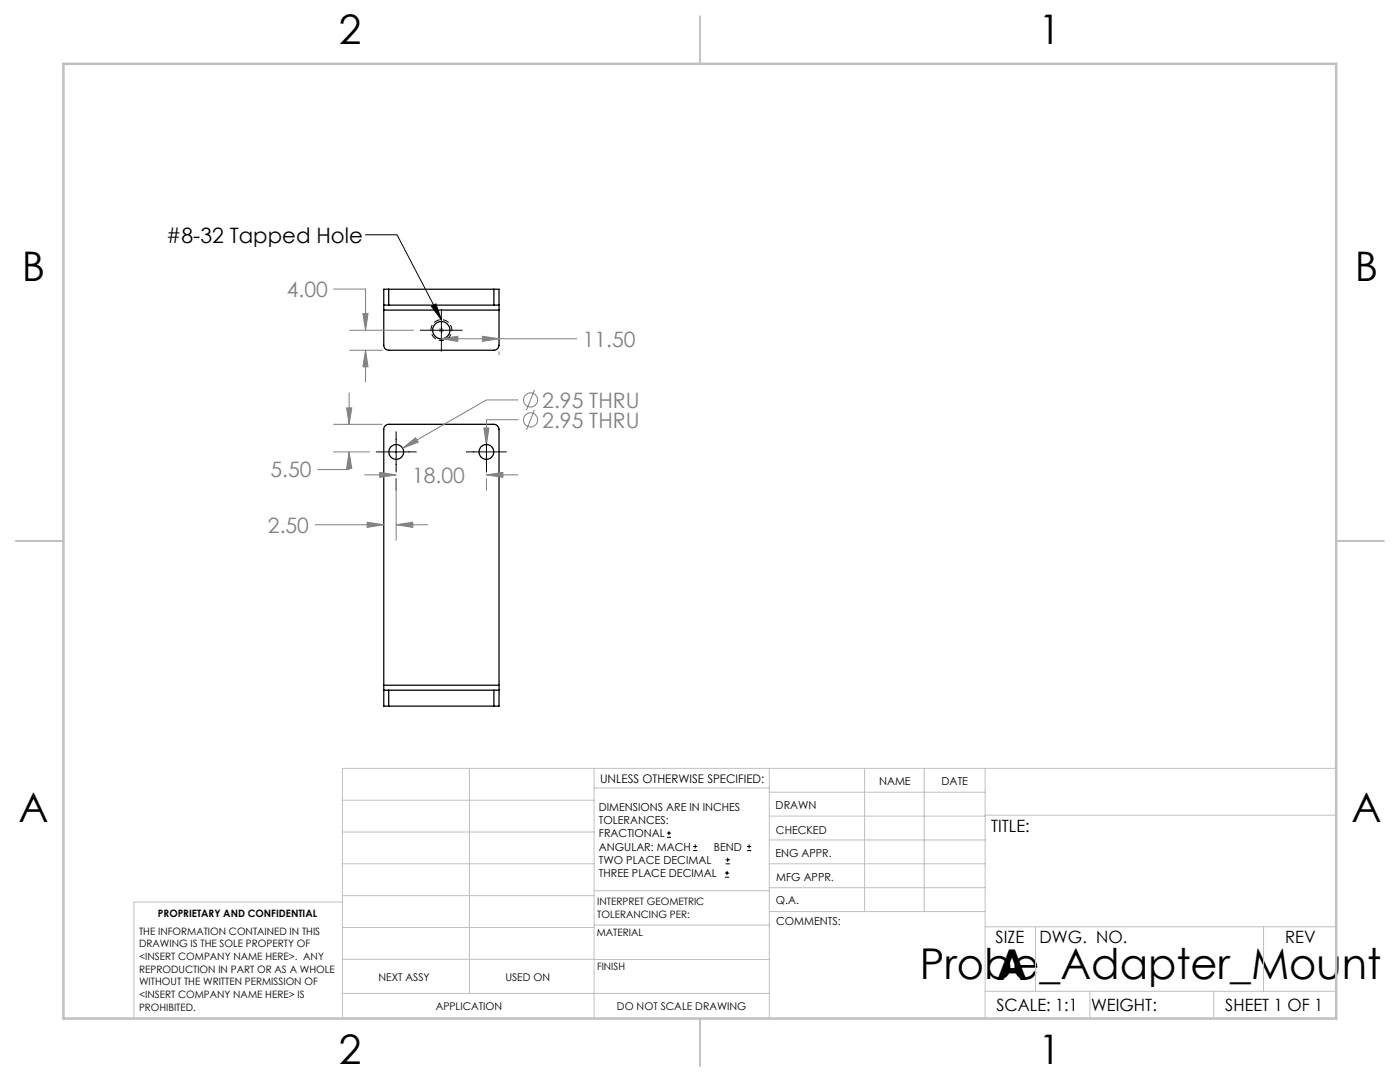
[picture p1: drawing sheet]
<svg xmlns="http://www.w3.org/2000/svg" width="279mm" height="216mm" viewBox="0 0 279 216" stroke-linecap="round" stroke-linejoin="round" font-family="sans-serif">
<g fill="none" stroke="#000" stroke-width=".25">
<path d="M77.6 57.7h-1v3.2M77.6 57.7v3.2M77.6 57.7h21M98.6 57.7h1v3.2M98.6 57.7v3.2M76.6 60.9h1M76.6 60.9v1M76.6 61.9v7a.96 .96 0 0 0 1 1h21a1.02 1.02 0 0 0 1-1v-7M76.6 61.9h23M77.6 60.9h21M98.6 60.9h1M99.6 60.9v1"/>
<path d="M76.6 137.7v3.2h1M76.6 137.7h1M76.6 136.7v1M76.6 136.7v-51a1.02 1.02 0 0 1 1-1h21a1.09 1.09 0 0 1 1 1v51M76.6 136.7h23M77.6 137.7v3.2M77.6 137.7h21M98.6 137.7h1M98.6 137.7v3.2M99.6 137.7v3.2h-1M99.6 136.7v1M77.6 140.9h21"/>
<circle cx="88.1" cy="65.9" r="1.73"/>
<circle cx="79.1" cy="90.2" r="1.47"/>
<circle cx="97.1" cy="90.2" r="1.47"/>
</g>
<g fill="none" stroke="#808080" stroke-width=".2">
<path d="M66.6 57.7h6.4v8.2M69.7 78.3v6.4M69.8 65.9h12.7M69.8 69.9h6.5M72.4 62.6h1l-.4 3.3zM73 69.9v6.3M73 69.9l.4 3.3h-1zM87.6 65.9h1M87.7 65.5l.7 .8M88.1 67.6h27M88.1 67.6l3.3-.5v1zM88.1 65.4v1"/>
<path d="M88.4 65.5l-.7 .8M96.3 67.1l3.3 .5-3.3 .5zM99.6 70.2v.6M103.4 79.8h-6.3l-16.7 9.6M106.7 77.8l-1.6 4M66.5 84.7h9.8M66.5 90.2h7.3M69.2 81.4h1l-.5 3.3zM69.7 90.2l.5 3.3h-1zM69.7 90.2v3.5h-6.4M72.7 94.8h6.4M75.8 94.3l3.3 .5-3.3 .4z"/>
<path d="M79.1 95.5v12.4M80.4 89.4l2.5-2.1 .6 .9zM96.6 85.4h1l-.5 3.3zM97.1 94.8l3.3-.5v.9zM97.1 95.5v2.4M97.1 94.8h6.3M103.4 83.7h-6.3v5M106.7 81.8l-1.6 4M62.8 104.7h13.8M73.3 104.2l3.3 .5-3.3 .5zM79.1 104.7l3.3-.5v1zM79.1 104.7h6.3"/>
<circle cx="105.9" cy="79.8" r="1.4"/>
<circle cx="105.9" cy="83.8" r="1.4"/>
</g>
<g fill="none" stroke="#000" stroke-width=".2">
<path d="M72.9 46.8h6.3l8.9 17M83.8 65.9h8.5M86.1 61.1l.9-.5 1.1 3.2zM88.1 61.6v8.6M75.1 90.2h8M79.1 86.1v8.1M93.1 90.2h8M97.1 86.1v8.1M133.1 167.1h.8M133.1 166.2h.8M133.5 165.8v.9M138.3 169.7h.8"/>
<path d="M138.3 168.9h.8M138.7 168.5v.8M144.7 175h.8M144.7 174.2h.8M144.8 172.4h.9M144.8 171.6h.9M145.1 173.8v.8M145.2 171.1v.9M149.1 169.7h.8M149.1 168.9h.8M149.5 168.5v.8"/>
</g>
<path d="M88.1 68a2.08 2.08 0 0 1-1.8-3.1 2.08 2.08 0 0 1 3.5-.2 2.08 2.08 0 0 1-1.5 3.2l-.2 .1" fill="none" stroke="#000" stroke-width=".2" stroke-dasharray="1.3 .6" stroke-dashoffset=".8" stroke-linecap="butt"/>
<g fill="none" stroke="#c0c0c0" stroke-width=".2">
<path d="M68.3 159.7h50.3M93.7 153.3v44.9M118.6 153.3v49.9M118.6 157.2h34.9M153.5 153.3v49.9M153.5 158.1h43.1M172.5 153.3v28.6M184.4 153.3v28.6M196.6 153.3v49.9M266.7 153.3h-198.4v49.9M68.3 178.7h50.3M68.3 172.4h50.3"/>
<path d="M68.3 166h50.3M68.3 180h-41.6v23.2M118.6 177.7h35M153.5 167.6h43.1M153.5 162.8h43.1M153.5 172.4h43.1M153.5 177.1h43.1M196.6 162.7h70.1M68.3 198.2h85.2M68.3 191.4l85.2 .1M68.3 185.1h50.3M118.6 184.6h35"/>
<path d="M153.6 181.9h43M196.6 197.8h70.1M196.6 184.9h70.1M206.7 184.9v12.9M217.5 197.8v5.4M242.2 197.8v5.4M252.2 184.9v12.9"/>
</g>
<path d="M139.7 3.2v9.5M3.1 107.9h9.6M266.7 107.9h9.5M139.7 203.2v9.6" fill="none" stroke="#c0c0c0" stroke-width=".25"/>
<path d="M12.7 12.7h254v190.5h-254z" fill="none" stroke="#c0c0c0" stroke-width=".5"/>
<path d="M88.1 67.6l3.3-.5v1zM96.3 67.1l3.3 .5-3.3 .5zM73 69.9l.4 3.3h-1zM72.4 62.6h1l-.4 3.3z" fill="#808080"/>
<path d="M86.1 61.1l.9-.5 1.1 3.2z" fill="#000"/>
<path d="M96.6 85.4l.5 3.3 .5-3.3zM80.4 89.4l3.1-1.2-.6-.9zM79.1 104.7l3.3-.5v1zM73.3 104.2l3.3 .5-3.3 .5zM69.2 81.4h1l-.5 3.3zM69.7 90.2l.5 3.3h-1zM75.8 94.3l3.3 .5-3.3 .4zM97.1 94.8l3.3-.5v.9z" fill="#808080"/>
<g font-size="8.5">
<text x="183.5" y="195.4">Probe_Adapter_Mount</text>
<text x="198.9" y="195.5">A</text>
</g>
<g font-size="8.1">
<text x="67.6" y="8.9">2</text>
<text x="207.3" y="8.9">1</text>
<text x="4.4" y="56.2">B</text>
<text x="270.4" y="56.2">B</text>
<text x="3.7" y="164.1">A</text>
<text x="269.7" y="164.1">A</text>
<text x="67.6" y="212.4">2</text>
<text x="207.3" y="212.4">1</text>
</g>
<text font-size="4.2" x="33.2" y="48.4">#8-32 Tapped Hole</text>
<g font-size="4.2" fill="#808080">
<text x="57.2" y="59.3">4.00</text>
<text x="116.3" y="69.2">11.50</text>
<text x="108.2" y="81.3">2.95 THRU</text>
<text x="108.2" y="85.3">2.95 THRU</text>
<text x="54" y="95.3">5.50</text>
<text x="82.2" y="96.3">18.00</text>
<text x="53.5" y="106.3">2.50</text>
</g>
<g font-size="3.4">
<text x="197.8" y="166">TITLE:</text>
<text x="198.7" y="188.1">SIZE</text>
<text x="207.5" y="188.1">DWG. NO.</text>
<text x="256.5" y="188.2">REV</text>
<text x="198.8" y="201.7">SCALE: 1:1</text>
<text x="217.7" y="201.8">WEIGHT:</text>
<text x="244.5" y="201.7">SHEET 1 OF 1</text>
</g>
<text font-size="2.4" x="119.8" y="156.2">UNLESS OTHERWISE SPECIFIED:</text>
<g font-size="2.2">
<text x="119.5" y="161.8">DIMENSIONS ARE IN INCHES</text>
<text x="154.8" y="161.4">DRAWN</text>
<text x="175.4" y="156.6">NAME</text>
<text x="187.9" y="156.7">DATE</text>
<text x="119.5" y="164.4">TOLERANCES:</text>
<text x="119.5" y="167.1">FRACTIONAL</text>
<text x="154.9" y="166.3">CHECKED</text>
<text x="119.5" y="169.7">ANGULAR: MACH</text>
<text x="119.5" y="172.4">TWO PLACE DECIMAL</text>
<text x="142.5" y="169.7">BEND</text>
<text x="154.8" y="171">ENG APPR.</text>
<text x="119.5" y="175">THREE PLACE DECIMAL</text>
<text x="154.9" y="175.7">MFG APPR.</text>
<text x="154.9" y="180.4">Q.A.</text>
<text x="154.9" y="184.6">COMMENTS:</text>
</g>
<g font-size="2.1">
<text x="75.5" y="195.7">NEXT ASSY</text>
<text x="100.9" y="195.7">USED ON</text>
<text x="86.9" y="201.5">APPLICATION</text>
<text x="123.1" y="201.6">DO NOT SCALE DRAWING</text>
</g>
<g font-size="2">
<text x="31.5" y="182.9">PROPRIETARY AND CONFIDENTIAL</text>
<text x="119.2" y="180.6">INTERPRET GEOMETRIC</text>
<text x="119.2" y="183.1">TOLERANCING PER:</text>
<text x="27.8" y="186.5">THE INFORMATION CONTAINED IN THIS</text>
<text x="27.8" y="189">DRAWING IS THE SOLE PROPERTY OF</text>
<text x="27.8" y="191.6">&lt;INSERT COMPANY NAME HERE&gt;. ANY</text>
<text x="119.1" y="186.7">MATERIAL</text>
<text x="27.8" y="194.1">REPRODUCTION IN PART OR AS A WHOLE</text>
<text x="27.8" y="196.6">WITHOUT THE WRITTEN PERMISSION OF</text>
<text x="119.1" y="193.5">FINISH</text>
<text x="27.8" y="199.1">&lt;INSERT COMPANY NAME HERE&gt; IS</text>
<text x="27.8" y="201.7">PROHIBITED.</text>
</g>
</svg>
